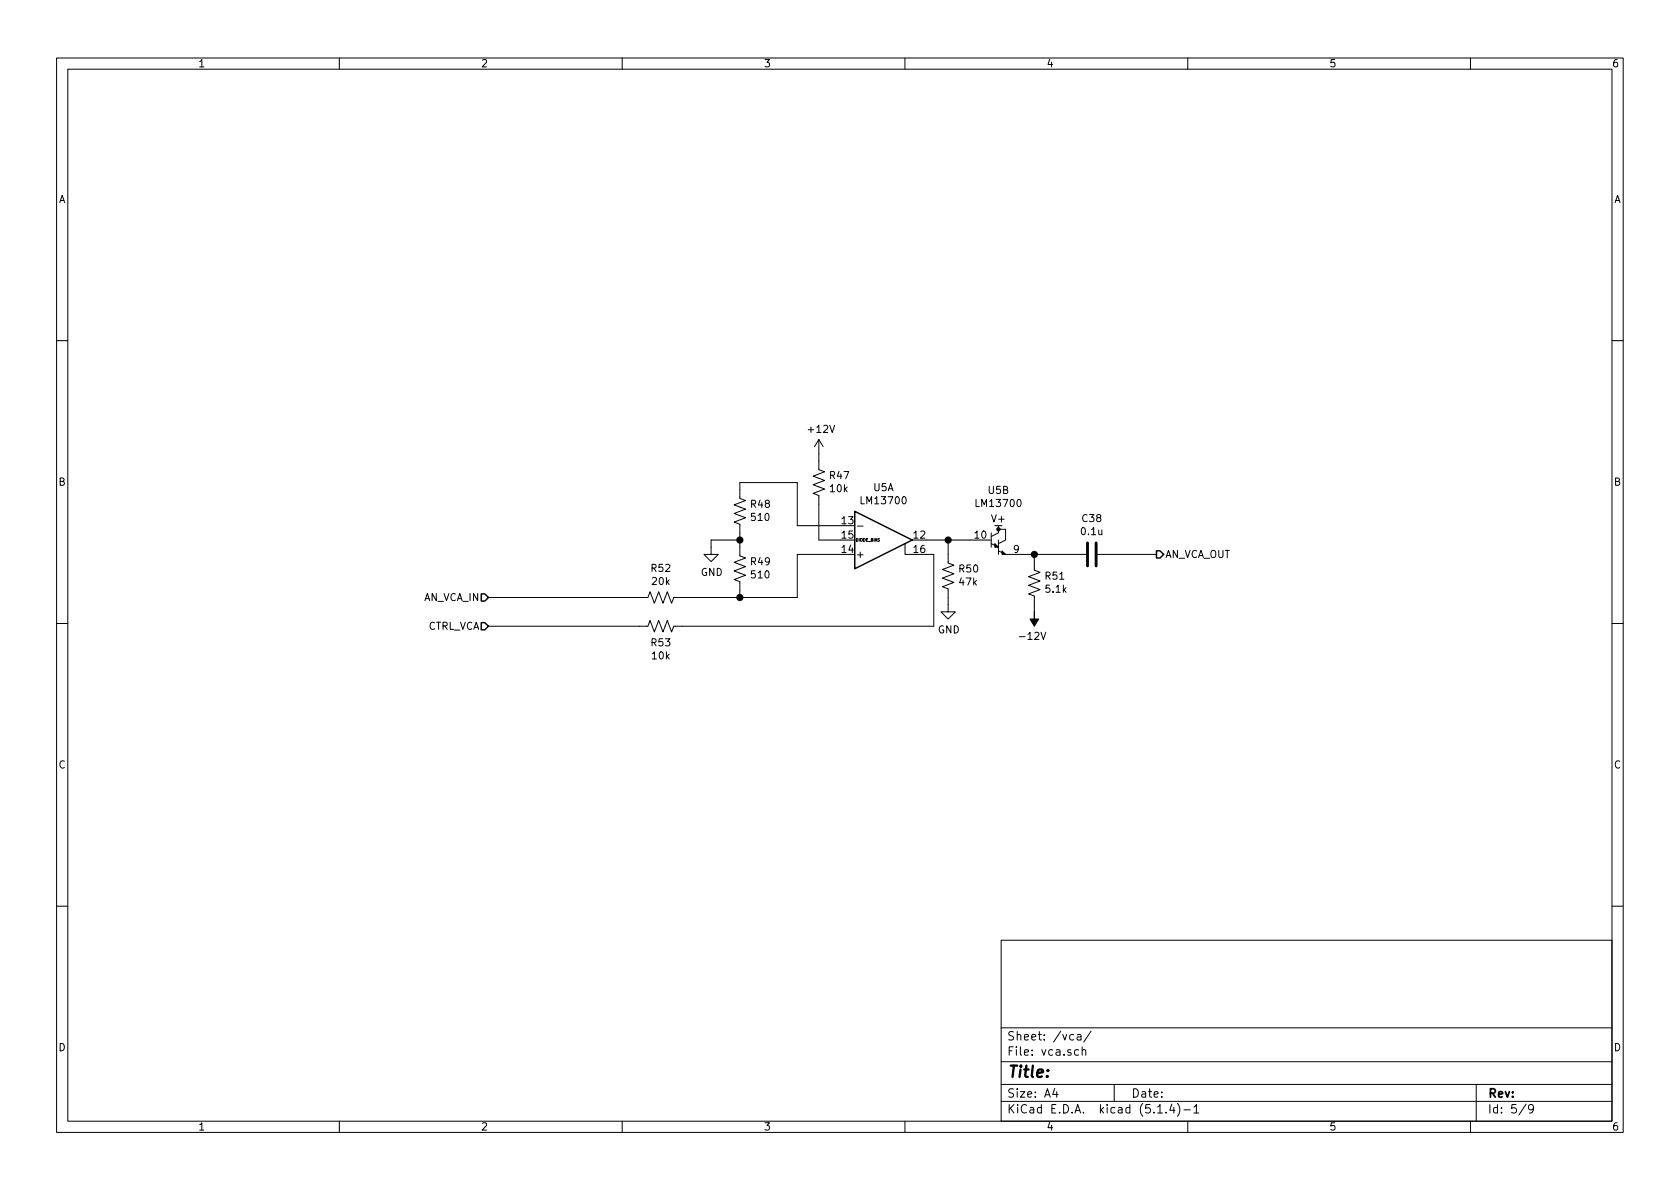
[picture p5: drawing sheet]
<svg xmlns="http://www.w3.org/2000/svg" width="297mm" height="210mm" viewBox="0 0 297 210" stroke-linecap="round" stroke-linejoin="round" font-family="sans-serif">
<g fill="none" stroke="#000" stroke-width=".18">
<path d="M10 10.3h277v189.9h-277zM12 12.2h273v186.1h-273zM60 10.3v1.9M110 10.3v1.9M160 10.3v1.9M210 10.3v1.9M260 10.3v1.9M10 60.2h2M144.8 77.7v5.4l1 .3-2 .8 2 .8-2 .7 2 .8-2 .7 1 .4v7.9h3.8M144.8 77.7l-.8 1.3M144.8 77.7l.7 1.3M285 60.2h2"/>
<path d="M130.8 95.5h-5.1v2.5h1.3l-1.3 1.3-1.2-1.3h1.2M148.6 98h-7.6v7.7h-21.9l-.4 1-.7-2.1-.8 2.1-.7-2.1-.8 2.1-.8-2.1-.3 1.1h-28.2M148.6 93h-7.6v-7.7h-10.2v2.8l1 .4-2 .8 2 .7-2 .8 2 .8-2 .7 1 .4v5.6l1 .4-2 .7 2 .8-2 .8 2 .7-2 .8 1 .4v2.8M151.6 93h1M160 96.1v1.9h1.3M163.8 98h1.3v12.7h-46l-.4 1.1-.7-2.1-.8 2.1-.7-2.1-.8 2.1-.8-2.1-.3 1h-28.2M163.8 95.5h11.5M167.6 95.5v4.1l1.1 .3-2.1 .8 2.1 .8-2.1 .7 2.1 .8-2.1 .8 1 .3v4.1h1.3l-1.3 1.3-1.2-1.3h1.2M175.3 96.1l1.2 .7M175.3 94.2v2.6M176.5 93v1.2l-1.2 .7M176.5 93.6h1.3v1.9l-1.3 .6"/>
<path d="M176.5 97.4l1.3 .6h14.2M176.5 95.5v2.5M182.9 98v2.8l1 .4-2 .8 2 .7-2 .8 2 .8-2 .7 1 .4v2.8M194.1 98h10.4M10 110.3h2M285 110.3h2M10 160.2h2M177 166.3h108v32h-108zM285 160.2h2M60 198.3v1.9M110 198.3v1.9M160 198.3v1.9"/>
<path d="M177 194.8h108M177 191.8h108M177 187.8h108M177 181.8h108M186.5 192.5l-.4 1h1M186.8 193v1M189.8 183l-.4-.1-.3 .3 .1 .6 .2 .1 .4-.1M190.5 183h.6v.9M190.7 185.7l-.4-.1-.3 .3 .1 .6h.6M191.1 183.3l-.5 .1-.2 .2 .1 .2 .1 .1 .5-.1M191.3 185.7l.3-.1 .3 .1 .1 .9M191.3 185.1v1.5"/>
<path d="M192.9 182.3l-1.3 2M197 191.8v3M204.7 196.8h.8M206.2 196.7v.1M207.2 195.2l-.4 1.1h.9M207.5 195.8v1M208.2 195.1a1.71 1.71 0 0 1 0 2.3M209.3 196.3h1.2M210 198.3v1.9M211.1 195.8l.4-.5v1.5M211.1 196.8h.9M260 198.3v1.9"/>
<path d="M261 191.8v6.5M269.8 195.2l-1.2 2M271.1 196l-.3 .3-.4-.1-.1-.2v-.4l.1-.2 .4-.1 .2 .2a1.19 1.19 0 0 1-.2 1.2l-.4 .1"/>
</g>
<g fill="#000" stroke="#000" stroke-width=".25">
<circle cx="130.8" cy="95.5" r=".51"/>
<circle cx="167.6" cy="95.5" r=".51"/>
<circle cx="176.5" cy="93.6" r=".25"/>
<circle cx="182.9" cy="98" r=".51"/>
<circle cx="130.8" cy="105.7" r=".51"/>
</g>
<path d="M175.9 96.1l.6 .7h-.6zM177.2 97.4l.6 .6h-.6zM182.9 108.2v1.3h.7l-.7 1.2-.8-1.2h.8z" fill="#000" stroke="#000" stroke-width=".18"/>
<path d="M192.3 96v4.1M193.8 96v4.1" fill="none" stroke="#000" stroke-width=".51"/>
<path d="M151.1 90.4l10.2 5.1-10.2 5.1zM204.5 97.4h.6l.6 .6-.6 .7h-.6zM85.1 110.1h.6l.7 .6-.7 .7h-.6zM85.1 105h.6l.7 .7-.7 .6h-.6z" fill="none" stroke="#000" stroke-width=".25"/>
<text font-size="2.8" x="178" y="190.5">Title:</text>
<g font-size="2.1">
<text x="178" y="184">Sheet: /vca/</text>
<text x="178" y="186.7">File: vca.sch</text>
<text x="178" y="196.9">KiCad E.D.A. kicad (5.1.4)-1</text>
<text x="178" y="194.1">Size: A4</text>
<text x="200" y="194.1">Date:</text>
<text x="263" y="194.1">Rev:</text>
<text x="263" y="196.9">Id: 5/9</text>
</g>
<g font-size="1.8">
<text x="35" y="11.9">1</text>
<text x="85" y="11.9">2</text>
<text x="135" y="11.9">3</text>
<text x="185" y="11.9">4</text>
<text x="235" y="11.9">5</text>
<text x="285" y="11.9">6</text>
<text x="10.4" y="35.9">A</text>
<text x="285.4" y="35.9">A</text>
<text x="143.1" y="76.5">+12V</text>
<text x="10.4" y="85.9">B</text>
<text x="132.8" y="89.8">R48</text>
<text x="146.8" y="84.7">R47</text>
<text x="146.8" y="87">10k</text>
<text x="152.5" y="89.2">LM13700</text>
<text x="154.5" y="86.9">U5A</text>
<text x="172.8" y="89.7">LM13700</text>
<text x="174.8" y="87.3">U5B</text>
<text x="285.4" y="85.9">B</text>
<text x="132.9" y="92.1">510</text>
<text x="148.9" y="92.7">13</text>
<text x="148.9" y="95.2">15</text>
<text x="161.6" y="95.2">12</text>
<text x="172.4" y="95.2">10</text>
<text x="175.4" y="92.4">V+</text>
<text x="191.3" y="94.6">0.1u</text>
<text x="191.4" y="92.3">C38</text>
<text x="115.2" y="101.1">R52</text>
<text x="123.9" y="101.8">GND</text>
<text x="132.8" y="100">R49</text>
<text x="148.9" y="97.8">14</text>
<text x="151.3" y="98.7">+</text>
<text x="161.6" y="97.8">16</text>
<text x="169.6" y="101.2">R50</text>
<text x="179.2" y="97.8">9</text>
<text x="206" y="98.7">AN_VCA_OUT</text>
<text x="74.8" y="106.3">AN_VCA_IN</text>
<text x="115.4" y="103.4">20k</text>
<text x="132.9" y="102.3">510</text>
<text x="169.7" y="103.6">47k</text>
<text x="184.9" y="102.5">R51</text>
<text x="185" y="104.8">5.1k</text>
<text x="75.4" y="111.4">CTRL_VCA</text>
<text x="165.8" y="112">GND</text>
<text x="180.6" y="113.2">-12V</text>
<text x="115.2" y="114.3">R53</text>
<text x="115.4" y="116.6">10k</text>
<text x="10.4" y="135.9">C</text>
<text x="285.4" y="135.9">C</text>
<text x="10.4" y="185.9">D</text>
<text x="285.4" y="185.9">D</text>
<text x="35" y="199.9">1</text>
<text x="85" y="199.9">2</text>
<text x="135" y="199.9">3</text>
<text x="185" y="199.9">4</text>
<text x="235" y="199.9">5</text>
<text x="285" y="199.9">6</text>
</g>
<text font-size=".7" x="151.3" y="95.8">DIODE_BIAS</text>
</svg>
